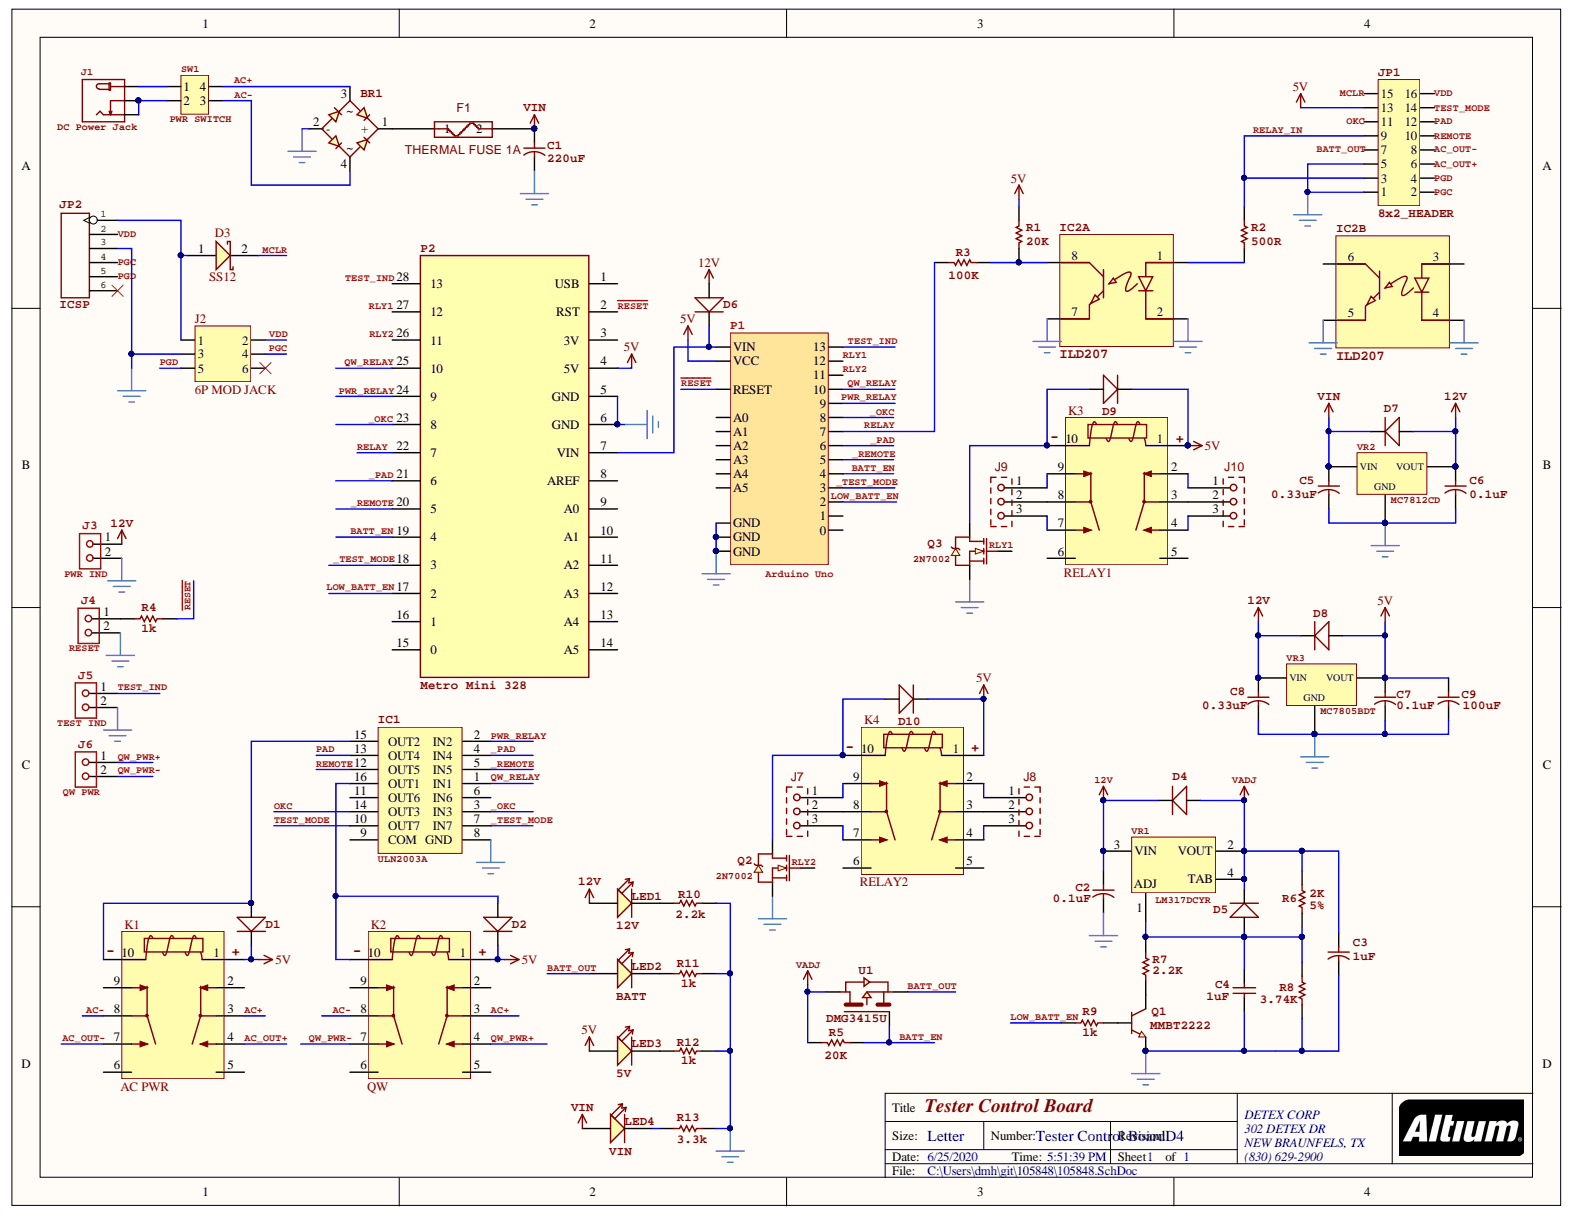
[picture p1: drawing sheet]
# Altium project 105848.PrjPCB
Title: Tester Control Board
1 sheet, 66 parts. Net scope: global (net labels, ports and power ports of the same name join across sheets).
Board file: 105848.PcbDoc

## Sheet 105848.SchDoc: Tester Control Board
size Letter; CheckedBy: DMH; Author: DMH; CompanyName: DETEX; DrawnBy: DMH; Engineer: DMH; Address1: DETEX CORP; Address2: 302 DETEX DR; Address3: NEW BRAUNFELS, TX; Address4: (830) 629-2900; DocumentNumber: Tester Control Board; Revision: D4; SheetNumber: 1; SheetTotal: 1

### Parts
BR1  BRIDGE - SMT  [BRIDGE_1A_SMT]  (value not drawn)
C1  value 220uF  [CAPR5-4X5]  (hidden comment: Capacitor - Thru-Hole)
C2  value 0.1uF  [CAPC1206(3216)110_M]  (hidden comment: 1206 Capacitor)
C3  value 1uF  [CAPC1206(3216)110_M]  (hidden comment: 1206 Capacitor)
C4  value 1uF  [CAPC1206(3216)110_M]  (hidden comment: 1206 Capacitor)
C5  value 0.33uF  [RESC1206(3216)_M]  (hidden comment: 1206 Capacitor)
C6  value 0.1uF  [RESC1206(3216)_M]  (hidden comment: 1206 Capacitor)
C7  value 0.1u  [RESC1206(3216)_M]  (hidden comment: 1206 Capacitor)
C8  value 0.33u  [RESC1206(3216)_M]  (hidden comment: 1206 Capacitor)
C9  value 100u  [CAPR5-4X5]  (hidden comment: Capacitor - Thru-Hole)
D1  BAS20  [SOT-23_M]  (value not drawn)
D2  BAS20  [SOT-23_M]  (value not drawn)
D3  SS12  [SMB_2]
D4  1N4002  [DO-214AC]  (value not drawn)
D5  1N4002  [DO-214AC]  (value not drawn)
D6  1N4002  [DO-214AC]  (value not drawn)
D7  1N4002  [DO-214AC]  (value not drawn)
D8  1N4002  [DO-214AC]  (value not drawn)
D9  BAS20  [SOT-23_M]  (value not drawn)
D10  BAS20  [SOT-23_M]  (value not drawn)
F1  THERMAL FUSE 1A  [FUSE_200]
IC1  ULN2003A  [SO-16_M]
IC2  ILD207  [SO8_N]  (parts A,B of 2)
J1  DC Power Jack  [KLD-0202_2]
J2  6P MOD JACK  [TECO-5520470-3_V]
J3  PWR IND  [JMP2]
J4  RESET  [JMP2]
J5  TEST IND  [JMP2]
J6  QW PWR  [JMP2]
J7  JMP_3PIN  [JMP3]  (value not drawn)
J8  JMP_3PIN  [JMP3]  (value not drawn)
J9  JMP_3PIN  [JMP3]  (value not drawn)
J10  JMP_3PIN  [JMP3]  (value not drawn)
JP1  8x2_HEADER  [HDR2X8]
JP2  ICSP  [HDR1X6]
K1  AC PWR  [AZ_940]
K2  QW  [AZ_940]
K3  RELAY1  [AZ_940]
K4  RELAY2  [AZ_940]
LED1  12V  [LED-0805]
LED2  BATT  [LED-0805]
LED3  5V  [LED-0805]
LED4  VIN  [LED-0805]
P1  Arduino Uno  [ArduinoUno]
P2  Metro Mini 328  [Adafruit Metro Mini]
Q1  MMBT2222  [SOT-23_M]
Q2  2N7002  [SOT-23_M]
Q3  2N7002  [SOT-23_M]  (value not drawn)
R1  value 20K  [RESC1206(3216)_M]  (hidden comment: Resistor)
R2  value 500R  [RESC1206(3216)_M]  (hidden comment: Resistor)
R3  value 100K  [RESC1206(3216)_M]  (hidden comment: Resistor)
R4  value 1k  [RESC1206(3216)_M]  (hidden comment: Resistor)
R5  value 20K  [RESC1206(3216)_M]  (hidden comment: Resistor)
R6  value 2K  Tolerance: 5%  [RESC1206(3216)_M]  (hidden comment: Resistor)
R7  value 2.2K  [RESC1206(3216)_M]  (hidden comment: Resistor)
R8  value 3.74K  [RESC1206(3216)_M]  (hidden comment: Resistor)
R9  value 1k  [RESC1206(3216)_M]  (hidden comment: Resistor)
R10  value 2.2k  [RESC1206(3216)_M]  (hidden comment: Resistor)
R11  value 1k  [RESC1206(3216)_M]  (hidden comment: Resistor)
R12  value 1k  [RESC1206(3216)_M]  (hidden comment: Resistor)
R13  value 3.3k  [RESC1206(3216)_M]  (hidden comment: Resistor)
SW1  PWR SWITCH  [DPST-4]  (no BOM)
U1  MPN: DMG3415U  [SOT-23_M]  (hidden comment: MOSFET P-CHANNEL)
VR1  LM317DCYR  [SOT223_M]
VR2  MC7812CD  [D2PAK]
VR3  MC7805  [D2PAK]

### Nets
5V: C7.1 C9.1 D1.- D2.- D8.+ D9.- D10.- JP1.13 K1.1(V+) K2.1(V+) K3.1(V+) K4.1(V+) LED3.+ P1.VCC P2.4(5V) R1.1 VR3.3(VOUT)
12V: C2.1 C6.1 C8.1 D4.- D6.+ D7.+ D8.- J3.1 LED1.+ VR1.3(VIN) VR2.3(VOUT) VR3.1(VIN)
BATT_OUT: C3.1 D4.+ D5.- JP1.7 LED2.+ R5.2 R6.1 U1.2 U1.3 VR1.2(VOUT) VR1.4(TAB)  [also labelled VADJ]
GND: BR1.2(-) C1.2 C2.2 C3.2 C4.1 C5.2 C6.2 C7.2 C8.2 C9.2 IC1.8(GND) IC2.2(C1) IC2.4(C2) IC2.5(E2) IC2.7(E1) J2.3 J3.2 J4.2 J5.2 JP1.1 JP1.5 JP2.3 P1.GND P1.GND1(GND) P1.GND2(GND) P2.5(GND) P2.6(GND) Q1.2 Q2.2(S) Q3.2(S) R8.2 R10.2 R11.2 R12.2 R13.2 VR2.2(GND) VR3.2(GND)
LOW_BATT_EN: P1.2 P2.17(2) R9.1
VIN: C1.1 C5.1 D7.- F1.2 LED4.+ VR2.1(VIN)
_OKC: IC1.3(IN3) P1.8 P2.23(8)
_PAD: IC1.4(IN4) P1.6 P2.21(6)
_REMOTE: IC1.5(IN5) P1.5 P2.20(5)
_TEST_MODE: IC1.7(IN7) P1.3 P2.18(3)
AC+: BR1.3 K1.3(COM) K2.3(COM) SW1.4
AC-: BR1.4 K1.8(COM) K2.8(COM) SW1.3
AC_OUT+: JP1.6 K1.4(N/O)
AC_OUT-: JP1.8 K1.7(N/O)
BATT_EN: P1.4 P2.19(4) R5.1 U1.1
MCLR: D3.2(K) JP1.15
OKC: IC1.14(OUT3) JP1.11
PAD: IC1.13(OUT4) JP1.12
PGC: J2.4 JP1.2 JP2.4
PGD: J2.5 JP1.4 JP2.5
PWR_RELAY: IC1.2(IN2) P1.9 P2.24(9)
QW_PWR+: J6.1 K2.4(N/O)
QW_PWR-: J6.2 K2.7(N/O)
QW_RELAY: IC1.1(IN1) P1.10 P2.25(10)
~{RESET}: P1.RESET P2.2(RST) R4.2
RELAY: P1.7 P2.22(7) R3.2
RELAY_IN: JP1.3 JP1.9 R2.1
REMOTE: IC1.12(OUT5) JP1.10
RLY1: P1.12 P2.27(12) Q3.1(G)
RLY2: P1.11 P2.26(11) Q2.1(G)
TEST_IND: J5.1 P1.13 P2.28(13)
TEST_MODE: IC1.10(OUT7) JP1.14
VDD: J2.2 JP1.16 JP2.2
NetBR1_1: BR1.1(+) F1.1
NetC4_2: C4.2 D5.+ R6.2 R7.1 R8.1 VR1.1(ADJ)
NetD1_+: D1.+ IC1.15(OUT2) K1.10(V-)
NetD2_+: D2.+ IC1.16(OUT1) K2.10(V-)
NetD3_1: D3.1(A) J2.1 JP2.1
NetD6_-: D6.- P1.VIN P2.7(VIN)
NetD9_+: D9.+ K3.10(V-) Q3.3(D)
NetD10_+: D10.+ K4.10(V-) Q2.3(D)
NetIC2_1: IC2.1(A1) R2.2
NetIC2_8: IC2.8(COL1) R1.2 R3.1
NetJ1_+: J1.+ SW1.1
NetJ1_-1: J1.-1(-) J1.-2(CDN) SW1.2
NetJ4_1: J4.1 R4.1
NetJ7_1: J7.1 K4.9(N/C)
NetJ7_2: J7.2 K4.8(COM)
NetJ7_3: J7.3 K4.7(N/O)
NetJ8_1: J8.1 K4.2(N/C)
NetJ8_2: J8.2 K4.3(COM)
NetJ8_3: J8.3 K4.4(N/O)
NetJ9_1: J9.1 K3.9(N/C)
NetJ9_2: J9.2 K3.8(COM)
NetJ9_3: J9.3 K3.7(N/O)
NetJ10_1: J10.1 K3.2(N/C)
NetJ10_2: J10.2 K3.3(COM)
NetJ10_3: J10.3 K3.4(N/O)
NetLED1_-: LED1.- R10.1
NetLED2_-: LED2.- R11.1
NetLED3_-: LED3.- R12.1
NetLED4_-: LED4.- R13.1
NetQ1_1: Q1.1 R9.2
NetQ1_3: Q1.3 R7.2

Not connected (* = marked no-connect by the designer): IC1 6(IN6) 9(COM) 11(OUT6); IC2 3(A2) 6(COL2); J2 6*; JP2 6*; K1 2(N/C) 5 6 9(N/C); K2 2(N/C) 5 6 9(N/C); K3 5 6; K4 5 6; P1 0 1 A0 A1 A2 A3 A4 A5; P2 1(USB) 3(3V) 8(AREF) 9(A0) 10(A1) 11(A2) 12(A3) 13(A4) 14(A5) 15(0) 16(1)
